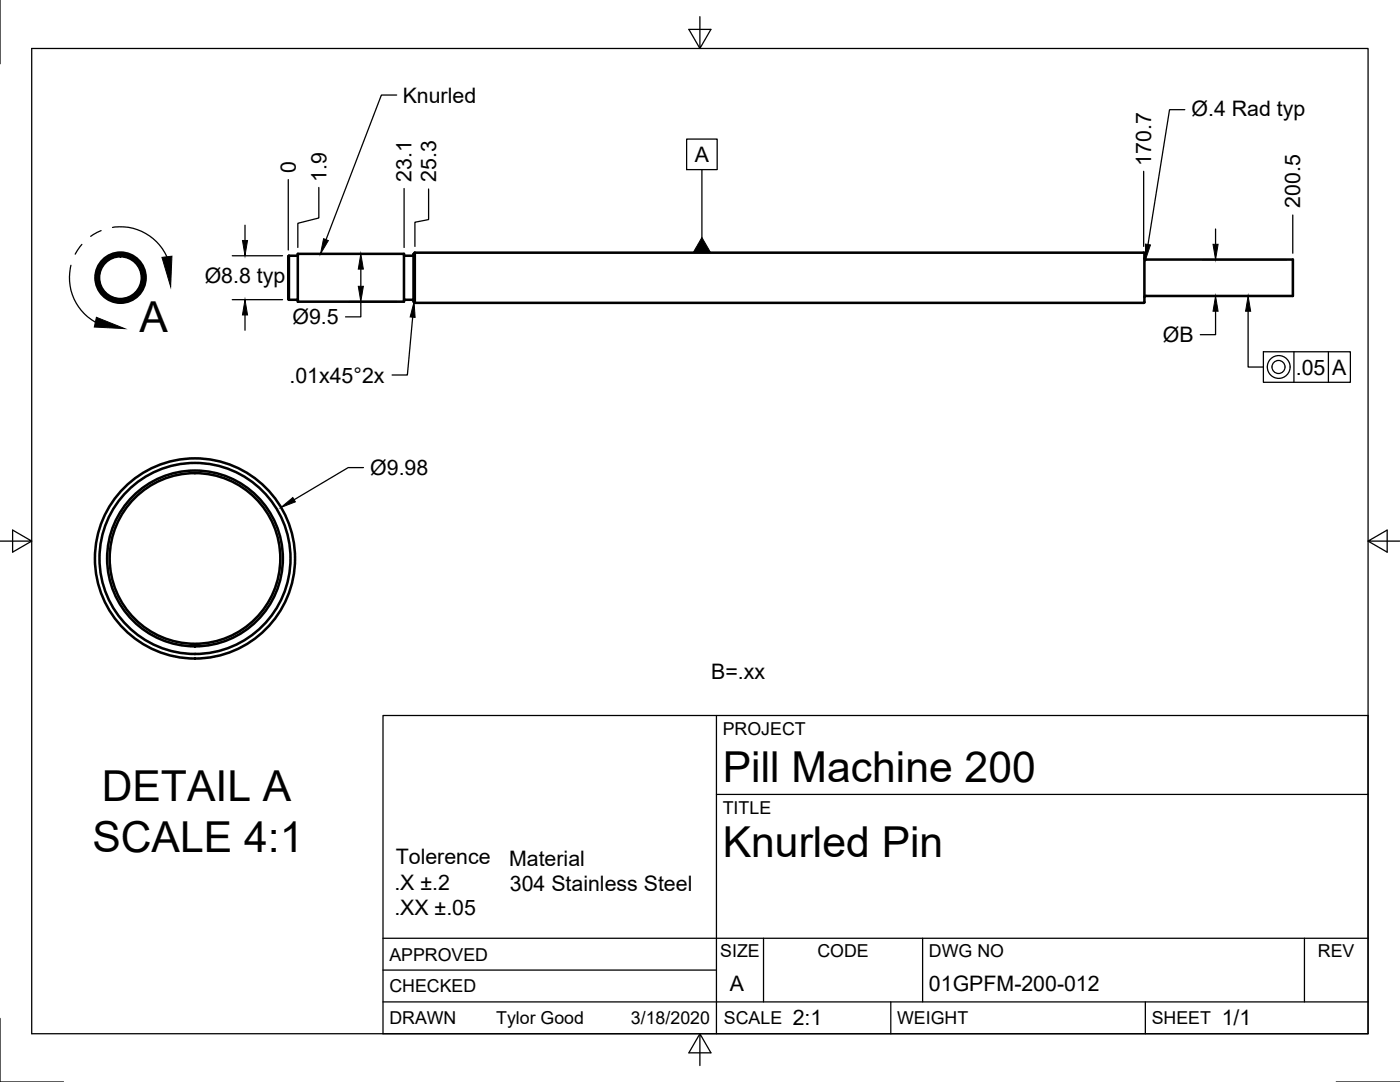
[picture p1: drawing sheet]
<svg xmlns="http://www.w3.org/2000/svg" width="279mm" height="216mm" viewBox="0 0 279 216" stroke-linecap="round" stroke-linejoin="round" font-family="sans-serif">
<!-- layer: Visible -->
<g fill="none" stroke="#000" stroke-width=".51">
<path d="M57.7 51v8.8M57.7 51l-.2 .2v8.5l.2 .1h1.6M59.3 59.8l.2 .1M59.4 50.7h21.2v9.5h-21.2zM59.5 50.9l-.2 .1h-1.6M80.6 50.9l.2 .1M80.8 59.8h1.6M80.8 59.8l-.2 .1M82.4 59.8l.2 .1M82.6 50.9l-.2 .1h-1.6M82.8 50.4v10M82.8 50.4l-.3 .3v9.5l.3 .2"/>
<path d="M82.8 50.4h145.5M228.3 50.4l.1 .1v9.8M228.4 51.5l.2 .3h29.4v7.3h-29.4M228.7 59l-.3 .3M228.4 60.3l-.1 .1h-145.5"/>
<circle cx="24" cy="55.4" r="4.3"/>
<circle cx="24" cy="55.4" r="4.8"/>
<circle cx="24" cy="55.4" r="4.4"/>
<circle cx="24.1" cy="55.4" r="5"/>
<circle cx="38.9" cy="111.4" r="17"/>
<circle cx="38.9" cy="111.4" r="20"/>
<circle cx="38.9" cy="111.4" r="19.1"/>
<circle cx="38.9" cy="111.4" r="17.5"/>
</g>
<!-- layer: Border -->
<path d="M0 0v12.7M6.3 9.7h266.7v196.6h-266.7zM139.7 3.3v6.4l2.2-3.8h-4.4l2.2 3.8M0 108h6.3l-3.8-2.2v4.4l3.8-2.2M273 108l3.8 2.2v-4.4l-3.8 2.2h6.4M0 203.2v12.7h12.7M139.7 206.3l-2.2 3.8h4.4l-2.2-3.8v6.3M266.7 215.9h12.7" fill="none" stroke="#000" stroke-width=".25"/>
<!-- layer: Annotations -->
<g fill="none" stroke="#000" stroke-width=".25">
<path d="M79.2 19h-3.1l-11 28.8M137 27.7h6.1v6.1h-6.1zM140.1 33.8v13.6M236.5 21.9h-3.1l-4.3 26.9M14.2 52.9a10.2 10.2 0 0 0 4.8 11.4M16.3 48.8l-1.3 1.9M20.2 46l-2.1 1.2M22.5 45.4a10.2 10.2 0 0 1 10.8 5.8M82.4 63.3l-1.1 11.5h-3M249.1 62.1v11.1h3M252.1 70.2h17.4v6.1h-17.4zM258.2 70.2v6.1"/>
<path d="M265.1 70.2v6.1"/>
<circle cx="255.2" cy="73.2" r="1.3"/>
<circle cx="255.2" cy="73.2" r="2.28"/>
</g>
<path d="M32.3 51.4l2-.3-.2 6.1zM64.6 47.6l.9 .4-1.5 2.7zM140.1 47.4l1.7 3h-3.5zM228.6 48.7l1 .2-1 2.9zM19.2 63.3l5.7 2.3-6.1-.3zM82.6 60.2l.2 3.1-.9-.1zM249.1 59.1l.5 3h-1z" fill="#000" stroke="#000" stroke-width=".2"/>
<!-- layer: Titleblock -->
<path d="M76.4 142.8h196.6v63.5h-196.6zM143 158.5h130M143 142.8v63.5M76.4 199.9h196.6M76.4 193.6h66.6M76.4 187.2h196.6M152.4 187.2v12.7M177.8 199.9v6.4M184.1 187.2v12.7M228.6 199.9v6.4M260.3 187.2v12.7" fill="none" stroke="#000" stroke-width=".25"/>
<!-- layer: Dimensions -->
<g fill="none" stroke="#000" stroke-width=".25">
<path d="M57.5 35.8v14.1M63.6 37.4v6.1l-4.2 1.1v4.8M80.6 37.6v11.8M85.5 37.7v6.1l-2.7 .5v4.9M228.2 34.2v15M46.4 51h10M46.4 59.8h10M48.9 44.9v3.1M69.5 50.7h9.9M72 53.7v3.4M240.1 51.8h16.6M240.1 59.1h16.6"/>
<path d="M242.6 45.7v3M258 42.9v7.6M48.9 62.8v3.1M69.5 60.2h9.9M72 60.2v3h-3M242.6 62.1v4.7h-3.1M72.5 93.3h-3l-10.8 6.4"/>
</g>
<path d="M48.4 48h1l-.5 3zM72 50.7l.5 3h-1zM71.5 57.1h1l-.5 3.1zM242.1 48.7h1l-.5 3.1zM48.9 59.8l.5 3h-1zM242.6 59.1l.5 3h-1zM56.1 101.3l2.3-2 .5 .8z" fill="#000" stroke="#000" stroke-width=".2"/>
<g font-size="8.5">
<text x="27.9" y="66.2">A</text>
<text x="144.3" y="156">Pill Machine 200</text>
<text x="20.3" y="159.8">DETAIL A</text>
<text x="18.4" y="170.1">SCALE 4:1</text>
<text x="144.3" y="171">Knurled Pin</text>
</g>
<g font-size="4.3">
<text x="80.4" y="20.5">Knurled</text>
<text x="237.8" y="23.1">Ø.4 Rad typ</text>
<text x="59" y="34.5" transform="rotate(-90 59 34.5)">0</text>
<text x="138.7" y="32.3">A</text>
<text x="229.7" y="33.1" transform="rotate(-90 229.7 33.1)">170.7</text>
<text x="65.1" y="36.3" transform="rotate(-90 65.1 36.3)">1.9</text>
<text x="82.1" y="36.2" transform="rotate(-90 82.1 36.2)">23.1</text>
<text x="87" y="36.3" transform="rotate(-90 87 36.3)">25.3</text>
<text x="259.5" y="41.5" transform="rotate(-90 259.5 41.5)">200.5</text>
<text x="40.9" y="56.5">Ø8.8 typ</text>
<text x="58.4" y="64.7">Ø9.5</text>
<text x="232.1" y="68.2">ØB</text>
<text x="57.8" y="76.3">.01x45°2x</text>
<text x="258.6" y="74.7">.05</text>
<text x="265.9" y="74.8">A</text>
<text x="73.9" y="94.8">Ø9.98</text>
<text x="141.9" y="135.5">B=.xx</text>
<text x="79" y="172.5">Tolerence</text>
<text x="101.6" y="172.7">Material</text>
<text x="78.7" y="177.6">.X ±.2</text>
<text x="101.7" y="177.8">304 Stainless Steel</text>
<text x="78.7" y="182.7">.XX ±.05</text>
<text x="145.7" y="197.7">A</text>
<text x="185.4" y="197.7">01GPFM-200-012</text>
<text x="158.2" y="204.6">2:1</text>
<text x="243.8" y="204.6">1/1</text>
</g>
<g font-size="3.5">
<text x="144.3" y="146.6">PROJECT</text>
<text x="144.3" y="162.3">TITLE</text>
<text x="77.7" y="191.7">APPROVED</text>
<text x="143.7" y="191">SIZE</text>
<text x="163.1" y="191">CODE</text>
<text x="185.4" y="191">DWG NO</text>
<text x="263" y="191">REV</text>
<text x="77.7" y="198">CHECKED</text>
<text x="77.7" y="204.4">DRAWN</text>
<text x="99" y="204.4">Tylor Good</text>
<text x="125.9" y="204.4">3/18/2020</text>
<text x="144.5" y="204.4">SCALE</text>
<text x="179" y="204.4">WEIGHT</text>
<text x="229.8" y="204.4">SHEET</text>
</g>
</svg>
